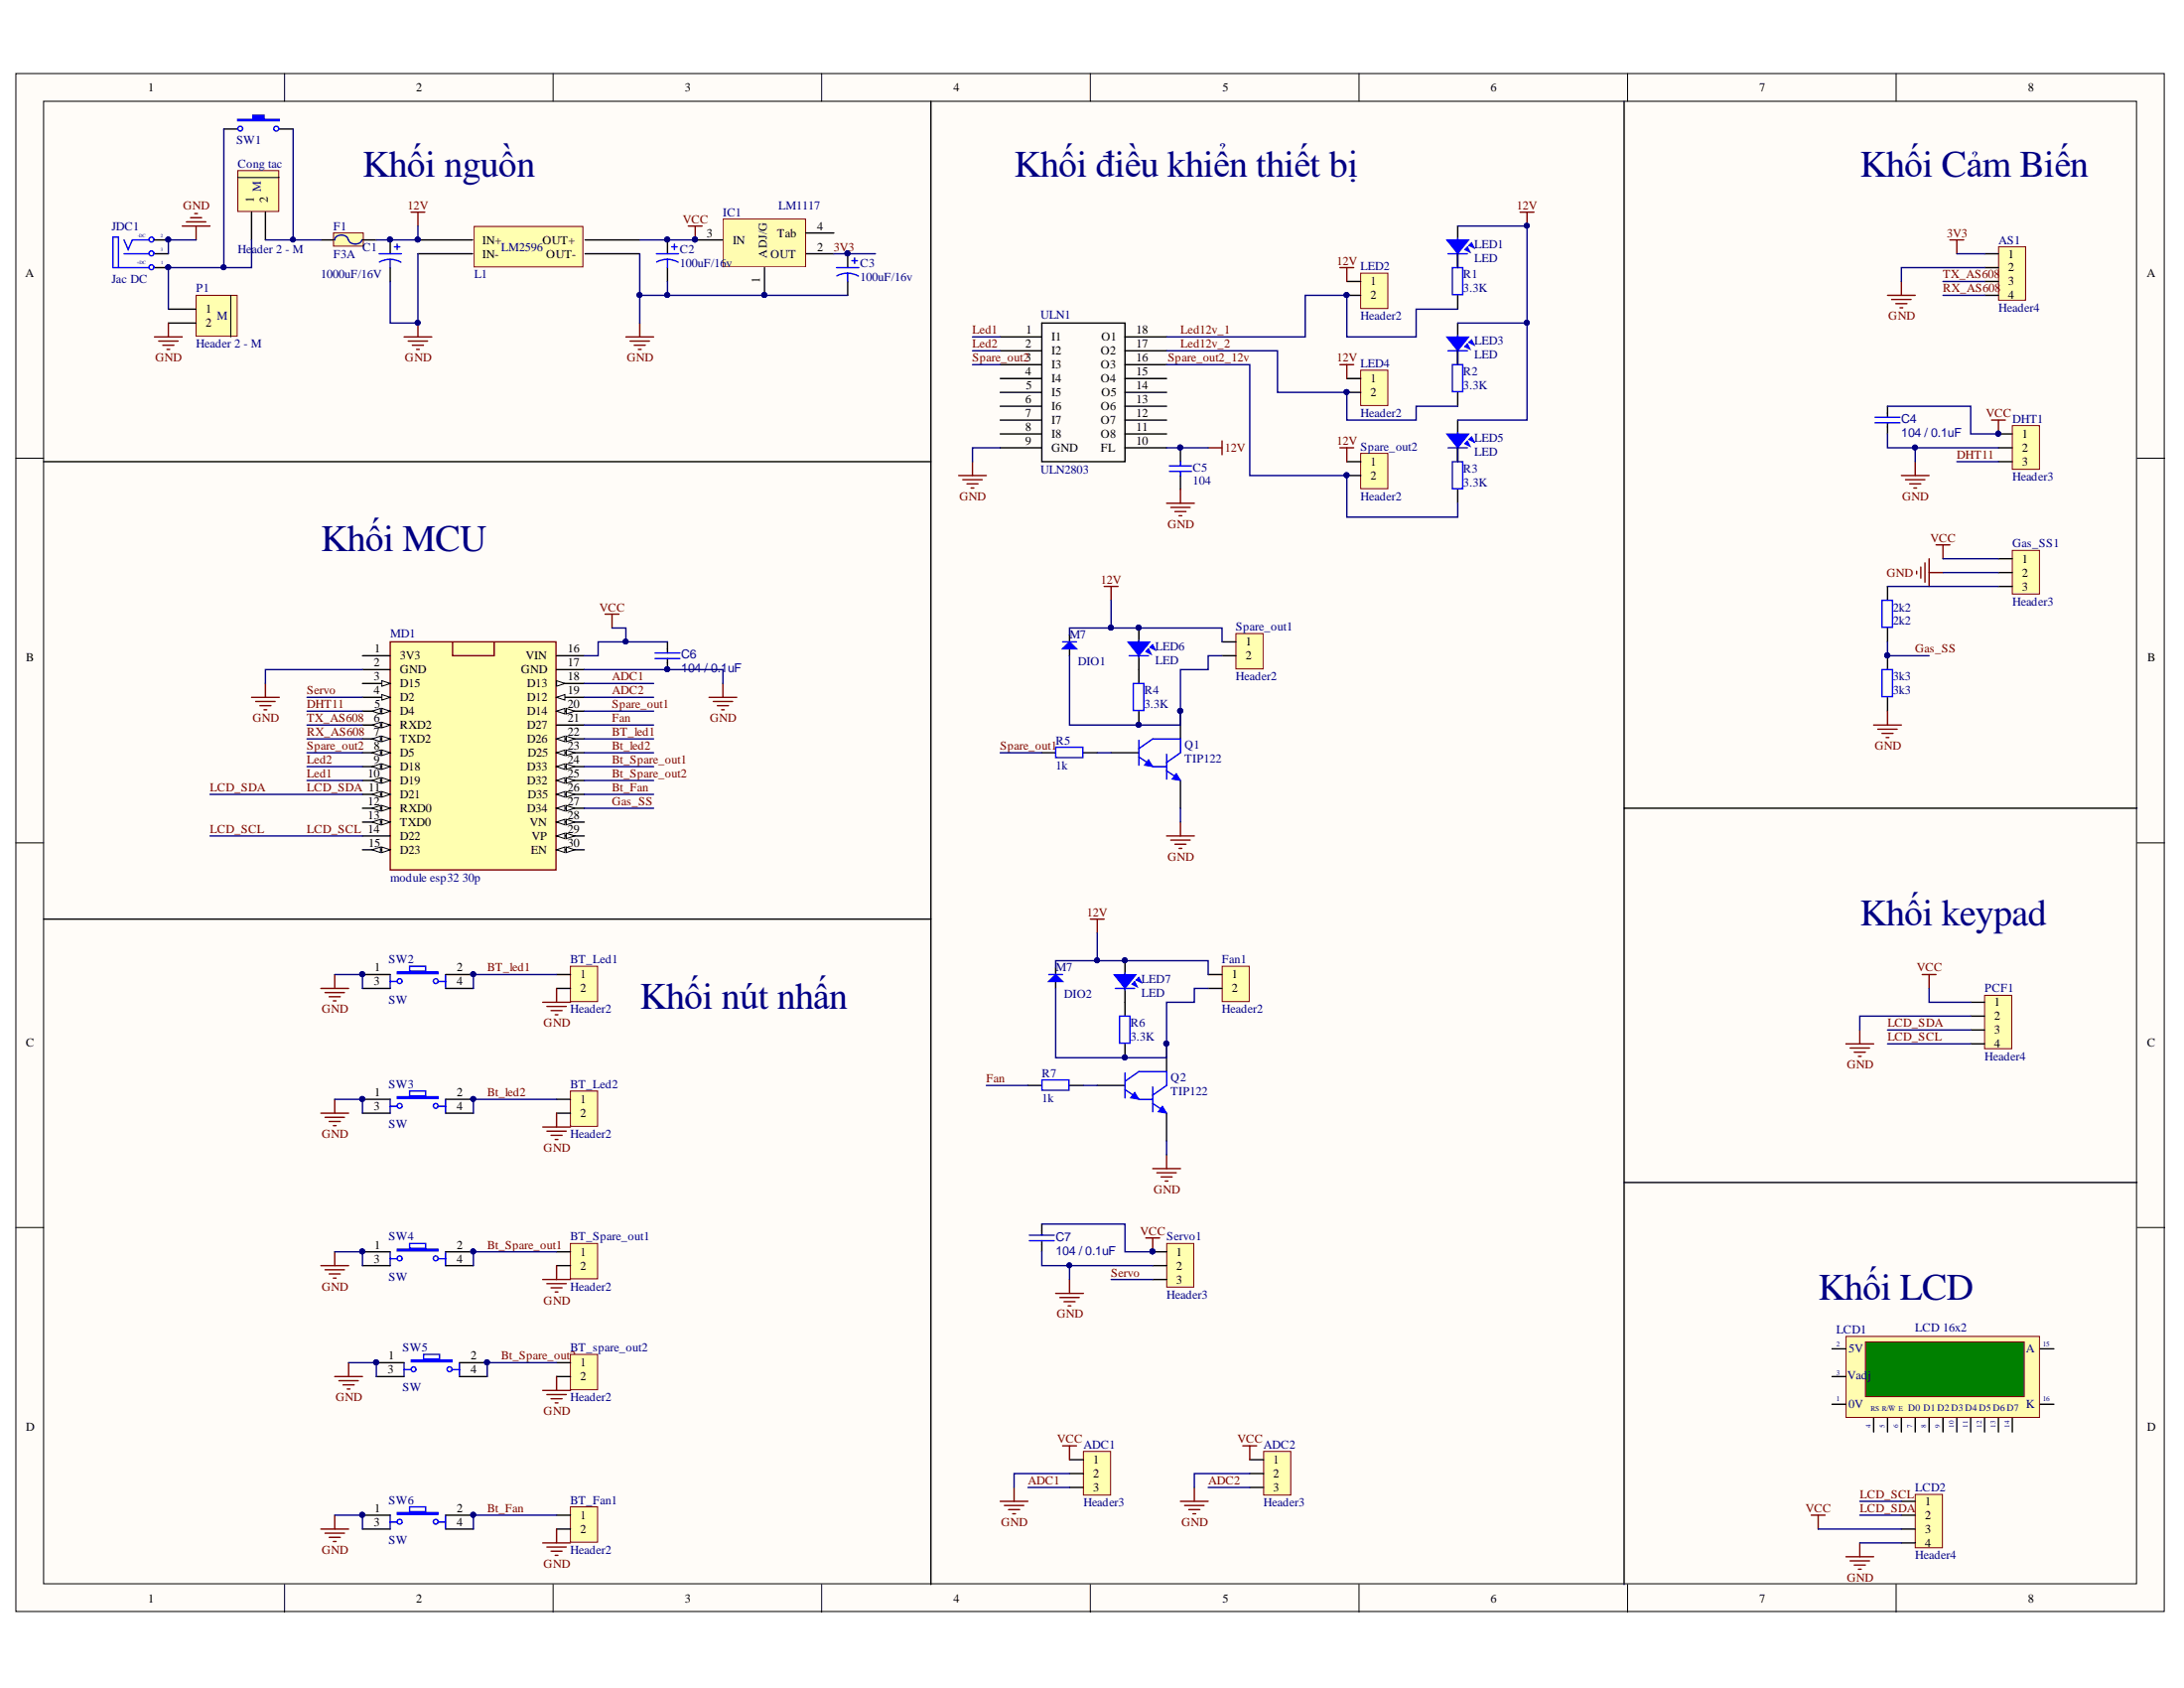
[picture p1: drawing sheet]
# Altium project SmartHome.PrjPcb
1 sheet, 58 parts. Net scope: global (net labels, ports and power ports of the same name join across sheets).
Board file: SmartHome.PcbDoc

## Sheet SmartHome.SchDoc
size A3

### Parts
2k2  2k2  [DIEN TRO 0805]
3k3  3k3  [DIEN TRO 0805]
ADC1  Header3  [Header3]
ADC2  Header3  [Header3]
AS1  Header4  [Header4]
BT_Fan1  Header2  [Header2]
BT_Led1  Header2  [Header2]
BT_Led2  Header2  [Header2]
BT_Spare_out1  Header2  [Header2]
BT_spare_out2  Header2  [Header2]
C1  1000uF/16V  [C10mm]
C2  100uF/16v  [C5mm]
C3  100uF/16v  [C5mm]
C4  value 104 / 0.1uF  [CAP_0805]  (hidden comment: approved sub OK)
C5  104  [C0805]
C6  value 104 / 0.1uF  [CAP_0805]  (hidden comment: approved sub OK)
C7  value 104 / 0.1uF  [CAP_0805]  (hidden comment: approved sub OK)
Cong_tac  Header 2 - M  [Medium - Header 2]
DHT1  Header3  [Header3]
DIO1  M7  [DIO-SMD-106]
DIO2  M7  [DIO-SMD-106]
F1  F3A  [Fuse]
Fan1  Header2  [Header2]
Gas_SS1  Header3  [Header3]
IC1  LM1117  [SOT223-4N]
JDC1  Jac DC  [DC-IN]
L1  BUCK_LM2596  [BUCK_LM2596]  (value not drawn)
LCD1  LCD 16x2  [LCD16X2N]
LCD2  Header4  [XH2.54M-4]
LED1  LED  [LED-5 GRe]
LED2  Header2  [Header2]
LED3  LED  [LED-5 GRe]
LED4  Header2  [Header2]
LED5  LED  [LED-5 GRe]
LED6  LED  [LED-5 GRe]
LED7  LED  [LED-5 GRe]
MD1  module esp32 30p  [module esp32 30 pin]
P1  Header 2 - M  [Medium - Header 2]
PCF1  Header4  [XH2.54M-4]
Q1  TIP122  [QTO-220]
Q2  TIP122  [QTO-220]
R1  3.3K  [DIEN TRO 0805]
R2  3.3K  [DIEN TRO 0805]
R3  3.3K  [DIEN TRO 0805]
R4  3.3K  [DIEN TRO 0805]
R5  1k  [DIEN TRO 0805]
R6  3.3K  [DIEN TRO 0805]
R7  1k  [DIEN TRO 0805]
Servo1  Header3  [Header3]
Spare_out1  Header2  [Header2]
Spare_out2  Header2  [Header2]
SW1  KCD01-11_SWITCH  [KCD01-11]  (value not drawn)
SW2  SW  [SW4]
SW3  SW  [SW4]
SW4  SW  [SW4]
SW5  SW  [SW4]
SW6  SW  [SW4]
ULN1  ULN2803  [DIP18/W0.3]

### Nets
3V3: AS1.1 C3.1 IC1.2(OUT)
12V: C1.1 C5.1 DIO1.2(K) DIO2.2(K) F1.2 Fan1.1 L1.1(IN+) LED1.1 LED2.1 LED3.1 LED4.1 LED5.1 LED6.1 LED7.1 Spare_out1.1 Spare_out2.1 ULN1.10(FL)
GND: 3k3.2 ADC1.2 ADC2.2 AS1.2 BT_Fan1.2 BT_Led1.2 BT_Led2.2 BT_Spare_out1.2 BT_spare_out2.2 C1.2 C2.2 C3.2 C4.1 C5.2 C6.1 C7.1 DHT1.2 Gas_SS1.2 IC1.1(ADJ/G) JDC1.2(TN) JDC1.3(S) L1.2(IN-) L1.3(OUT-) LCD2.4 MD1.2(GND) MD1.17(GND) P1.2 PCF1.2 Q1.3(E) Q2.3(E) Servo1.2 SW2.1 SW2.3 SW3.1 SW3.3 SW4.1 SW4.3 SW5.1 SW5.3 SW6.1 SW6.3 ULN1.9(GND)
VCC: ADC1.1 ADC2.1 C2.1 C4.2 C6.2 C7.2 DHT1.1 Gas_SS1.1 IC1.3(IN) L1.4(OUT+) LCD2.3 MD1.16(VIN) PCF1.1 Servo1.1
ADC1: ADC1.3 MD1.18(D13)
ADC2: ADC2.3 MD1.19(D12)
Bt_Fan: BT_Fan1.1 MD1.26(D35) SW6.2 SW6.4
BT_led1: BT_Led1.1 MD1.22(D26) SW2.2 SW2.4
Bt_led2: BT_Led2.1 MD1.23(D25) SW3.2 SW3.4
Bt_Spare_out1: BT_Spare_out1.1 MD1.24(D33) SW4.2 SW4.4
Bt_Spare_out2: BT_spare_out2.1 MD1.25(D32) SW5.2 SW5.4
DHT11: DHT1.3 MD1.5(D4)
Fan: MD1.21(D27) R7.2
Gas_SS: 2k2.2 3k3.1 MD1.27(D34)
LCD_SCL: LCD2.1 MD1.14(D22) PCF1.4  [also labelled PCF8574_SCL]
LCD_SDA: LCD2.2 MD1.11(D21) PCF1.3  [also labelled PCF8574_SDA]
Led1: MD1.10(D19) ULN1.1(I1)
Led2: MD1.9(D18) ULN1.2(I2)
Led12v_1: LED2.2 R1.2 ULN1.18(O1)
Led12v_2: LED4.2 R2.2 ULN1.17(O2)
RX_AS608: AS1.4 MD1.7(TXD2)
Servo: MD1.4(D2) Servo1.3
Spare_out1: MD1.20(D14) R5.2
Spare_out2: MD1.8(D5) ULN1.3(I3)
Spare_out2_12v: R3.2 Spare_out2.2 ULN1.16(O3)
TX_AS608: AS1.3 MD1.6(RXD2)
Net2k2_1: 2k2.1 Gas_SS1.3
NetCong_tac_1: Cong_tac.1 JDC1.1(T) P1.1 SW1.1
NetCong_tac_2: Cong_tac.2 F1.1 SW1.2
NetDIO1_1: DIO1.1(A) Q1.2(C) R4.2 Spare_out1.2
NetDIO2_1: DIO2.1(A) Fan1.2 Q2.2(C) R6.2
NetLED1_2: LED1.2 R1.1
NetLED3_2: LED3.2 R2.1
NetLED5_2: LED5.2 R3.1
NetLED6_2: LED6.2 R4.1
NetLED7_2: LED7.2 R6.1
NetQ1_1: Q1.1(B) R5.1
NetQ2_1: Q2.1(B) R7.1

Not connected (* = marked no-connect by the designer): IC1 4(Tab); LCD1 1(GND) 2(VDD) 3(VAdj) 4(RS) 5(R/~{W}) 6(~{EN}) 7(D0) 8(D1) 9(D2) 10(D3) 11(D4) 12(D5) 13(D6) 14(D7) 15(A) 16(K); MD1 1(3V3) 3(D15) 12(RXD0) 13(TXD0) 15(D23) 28(VN) 29(VP) 30(EN); ULN1 4(I4) 5(I5) 6(I6) 7(I7) 8(I8) 11(O8) 12(O7) 13(O6) 14(O5) 15(O4)

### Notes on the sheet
- Khối nguồn
- Khối điều khiển thiết bị
- Khối Cảm Biến
- Khối MCU
- Khối keypad
- Khối nút nhấn
- (near LCD1) Khối LCD
